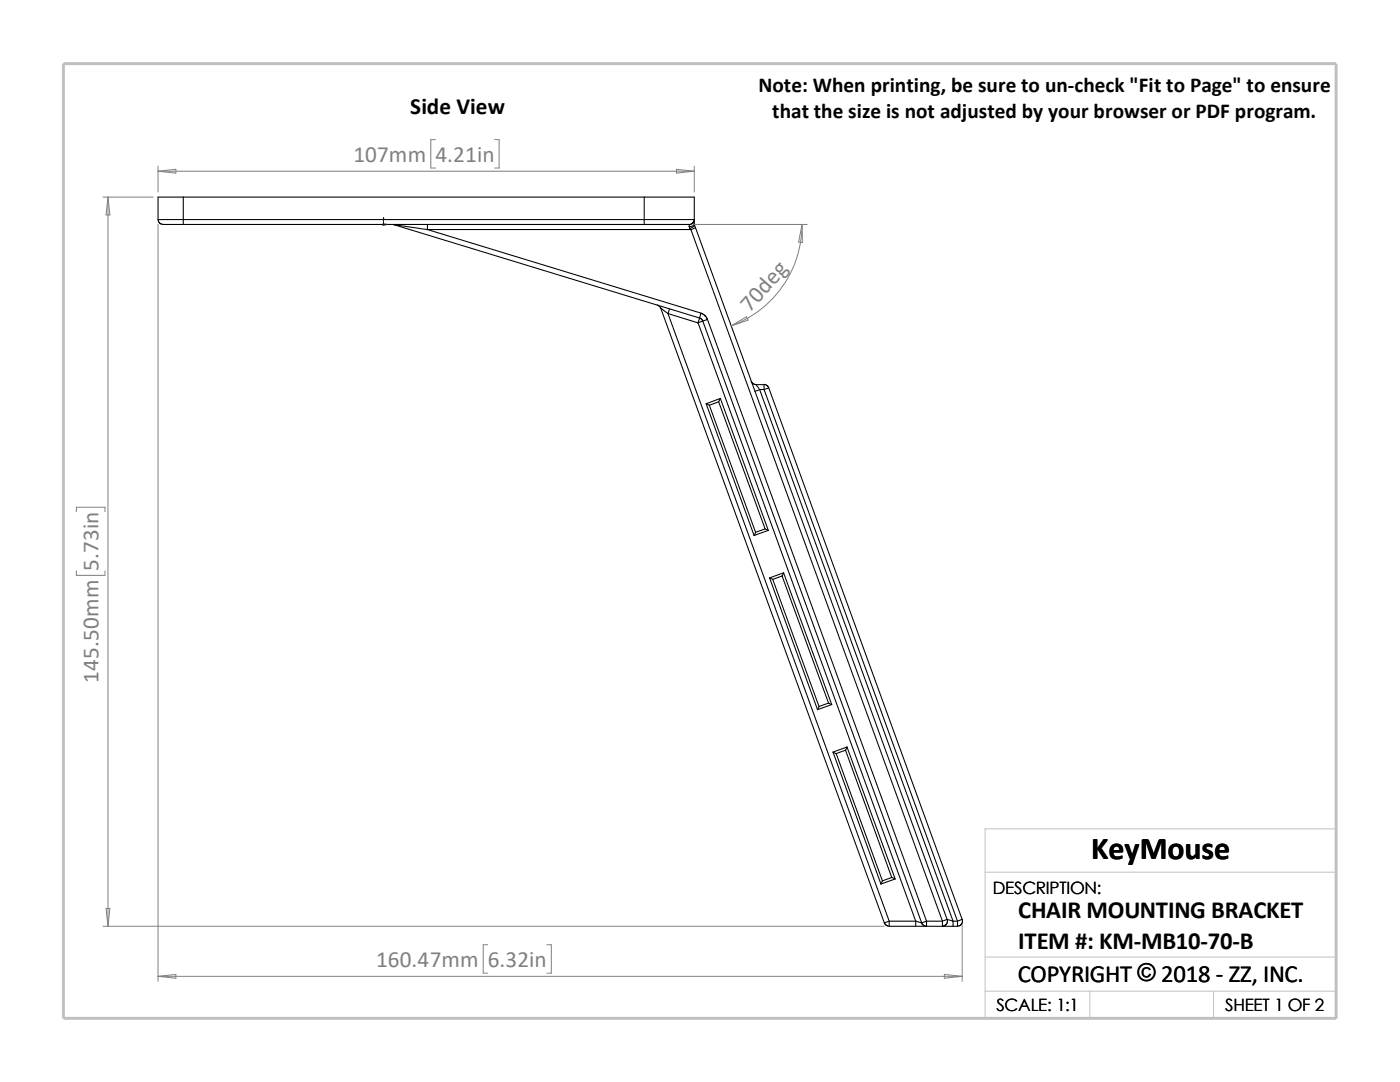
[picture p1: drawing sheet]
<svg xmlns="http://www.w3.org/2000/svg" width="279mm" height="216mm" viewBox="0 0 279 216" stroke-linecap="round" stroke-linejoin="round" font-family="sans-serif">
<path d="M196.6 174h70.1M196.6 191h70.1M196.6 197.8h70.1M217.5 197.8v5.4M242.2 197.8v5.4M26.8 203.2h239.9v-37.8h-70.1v37.8" fill="none" stroke="#c0c0c0" stroke-width=".2"/>
<path d="M12.7 12.7h254v190.5h-254z" fill="none" stroke="#c0c0c0" stroke-width=".59"/>
<g fill="none" stroke="#000" stroke-width=".21">
<path d="M36.6 39.3h-5.1v4.5h5.1M36.6 39.3v4.5M36.6 39.3h92M128.6 39.3h10v4.5M128.6 39.3v4.5M31.6 43.8l.1 .6 .6 .3 4.3 .1M36.6 43.8h92M36.6 44.8h92M36.6 43.8v1M78.4 44.8l.3 .1M78.7 44.9l60.9 18.6M78.7 44.9l6.6 .9"/>
<path d="M85.3 44.8v1M85.3 45.8l54.6 16.7-.3 1M85.3 45.8h52.6M128.6 43.8h10M128.6 43.8v1M128.6 44.8h8.9v.4M137.5 45.2l.2 .4M137.7 45.6l.2 .2M137.9 45.8l50.2 138M138.6 44.6v.4M138.6 43.8l-.3 .7-.8 .3M138.6 44.6a.88 .88 0 0 1-1.1 .6"/>
<path d="M138.6 43.8v.8M138.6 45a1.04 1.04 0 0 1-.9 .6M138.6 45l.2 .5M138.8 45.5l-.9 .3M138.8 45.5l50.2 138M131.2 60.9l.4 .2 .3 .4M131.9 61.5l1.4 1.1M131.9 61.5l44.6 122.6 1-.3M133.3 62.6l6 1.8M133.3 62.6l44.2 121.2M133.6 61.6l-.3 1M139.3 64.4l43.5 119.4"/>
<path d="M139.6 63.5h.3l.4 .5M139.6 63.5l-.3 .9M139.9 62.5l.6 .3 .7 .9M140.3 64.1l-1 .3M140.3 64.1l43.6 120M141.2 63.7l43.7 120.1M141.2 63.7l-.9 .4M143.8 79.5l9.5 26.3M143.8 79.5l-2.9 1.1M143.8 79.5l-.4 .7M149.9 76.1l.4 .5 .6 .2M150.9 76.8h1.6v.9"/>
<path d="M150.9 76.8l.7 .9M151.6 77.7l38.6 106.1M151.6 77.7h.9M151.6 77.7l-.9 .4M152.5 76.7l.7 .3 .2 .4M152.5 77.7l38.6 106.1M153.4 77.4l-.9 .3M153.4 77.4l38.6 106.1-.9 .3M140.9 80.6l.7 .3M140.9 80.6l9.6 26.2M141.6 80.9l9.2 25.3M143.4 80.2l9.3 25.3"/>
<path d="M143.4 80.2l-1.8 .7M150.8 106.2l-.3 .6M152.7 105.5l-1.9 .7M152.7 105.5l.6 .3M153.3 105.8l-2.8 1M153.6 115.3l9.6 26.3M153.6 115.3l.6 .3M154.2 115.6l9.2 25.4M156.1 114.9l9.3 25.4M156.1 114.9l-1.9 .7M156.4 114.3l-.3 .6M156.4 114.3l9.6 26.3"/>
<path d="M156.4 114.3l-2.8 1M163.4 141l-.2 .6M165.4 140.3l.6 .3M165.4 140.3l-2 .7M166 140.6l-2.8 1M166.2 150.1l.7 .3M166.2 150.1l9.6 26.3M166.9 150.4l9.2 25.4M168.7 149.7l-1.8 .7M168.7 149.7l9.3 25.4M169 149.1l-2.8 1M169 149.1l9.6 26.3"/>
<path d="M169 149.1l-.3 .6M176.1 175.8l-.3 .6M178 175.1l-1.9 .7M178 175.1l.6 .3M178.6 175.4l-2.8 1M176.5 184.1l.4 .6 .6 .1M177.5 183.8v1M177.5 183.8h5.3M177.5 184.8h5.3M182.8 183.8v1M182.8 183.8l1.1 .3M182.8 184.8h2.1"/>
<path d="M183.9 184.1l.3 .5 .7 .2M184.9 183.8h3.2M184.9 184.8h3.2M184.9 183.8l-1 .3M184.9 183.8v1M188.1 183.8v1M188.1 184.8h2.1M189 183.5l-.9 .3M189 183.4l.1 .4-.2 .6-.3 .3-.5 .1M189 183.5l1.2 .3M190.2 183.8h.9M190.2 184.8h.9"/>
<path d="M190.2 183.8v1M191.1 183.8v1M192 183.4l.1 .4-.2 .6-.3 .3-.5 .1"/>
</g>
<g fill="#00f" stroke="#00f" stroke-width=".2">
<path d="M76.9 44.7l.3 .1-.3 .1z"/>
<path d="M76.5 43.4l.1 .4h-.1z"/>
</g>
<path d="M76.4 44.8h.8M76.4 44.7l.3 .3M76.5 43.4v1.6M76.7 44.7l-.3 .3" fill="none" stroke="#00f" stroke-width=".2"/>
<g fill="none" stroke="#808080" stroke-width=".2">
<path d="M20.6 39.3h10M21.5 39.3v145.5M21.5 39.3l.4 3.6h-.7zM31.5 33.1v5.2M31.5 34.2l3.6-.4v.7zM31.5 34.2h107.1M86.9 27.9h-.9v5.6h.9M98.7 27.9h.9v5.6h-.9M135 33.8l3.6 .4-3.6 .3zM138.6 33.1v5.2M31.5 44.8v151M138.6 44.8h22.5"/>
<path d="M160.1 44.8a21.4 21.4 0 0 1-14.2 20.2M160.1 44.8v3.6l-.7-.1zM145.9 65l3.1-1.8 .3 .7zM15.2 102.1v-.9h5.8v.9M15.2 113.9v.9h5.8v-.9M20.6 184.8h155.8M21.2 181.3h.7l-.4 3.5zM31.5 194.8h160.5M31.5 194.8l3.6-.4v.8zM97.3 188.5h-.9v5.7h.9M109.1 188.5h.9v5.7h-.9M188.5 194.4l3.5 .4-3.5 .4z"/>
<path d="M192 184.4v11.4"/>
</g>
<text font-size="6.4" x="217.8" y="171.4">KeyMouse</text>
<g font-size="4.9">
<text x="203.2" y="183.2">CHAIR MOUNTING BRACKET</text>
<text x="203.2" y="189.3">ITEM #: KM-MB10-70-B</text>
<text x="203.1" y="195.9">COPYRIGHT © 2018 - ZZ, INC.</text>
</g>
<text font-size="4.6" x="81.9" y="22.7">Side View</text>
<g font-size="4.6" fill="#808080">
<text x="70.5" y="32.3">107mm</text>
<text x="86.9" y="32.3">4.21in</text>
<text x="149.7" y="62.4" transform="rotate(-48 149.7 62.4)">70deg</text>
<text x="19.6" y="113.9" transform="rotate(-90 19.6 113.9)">5.73in</text>
<text x="19.6" y="136.2" transform="rotate(-90 19.6 136.2)">145.50mm</text>
<text x="75.1" y="193">160.47mm</text>
<text x="97.3" y="193">6.32in</text>
</g>
<g font-size="4.2">
<text x="151.4" y="18.3">Note: When printing, be sure to un-check &quot;Fit to Page&quot; to ensure</text>
<text x="154.1" y="23.5">that the size is not adjusted by your browser or PDF program.</text>
</g>
<g font-size="3.4">
<text x="198.2" y="178.5">DESCRIPTION:</text>
<text x="198.8" y="201.7">SCALE: 1:1</text>
<text x="244.5" y="201.7">SHEET 1 OF 2</text>
</g>
</svg>
